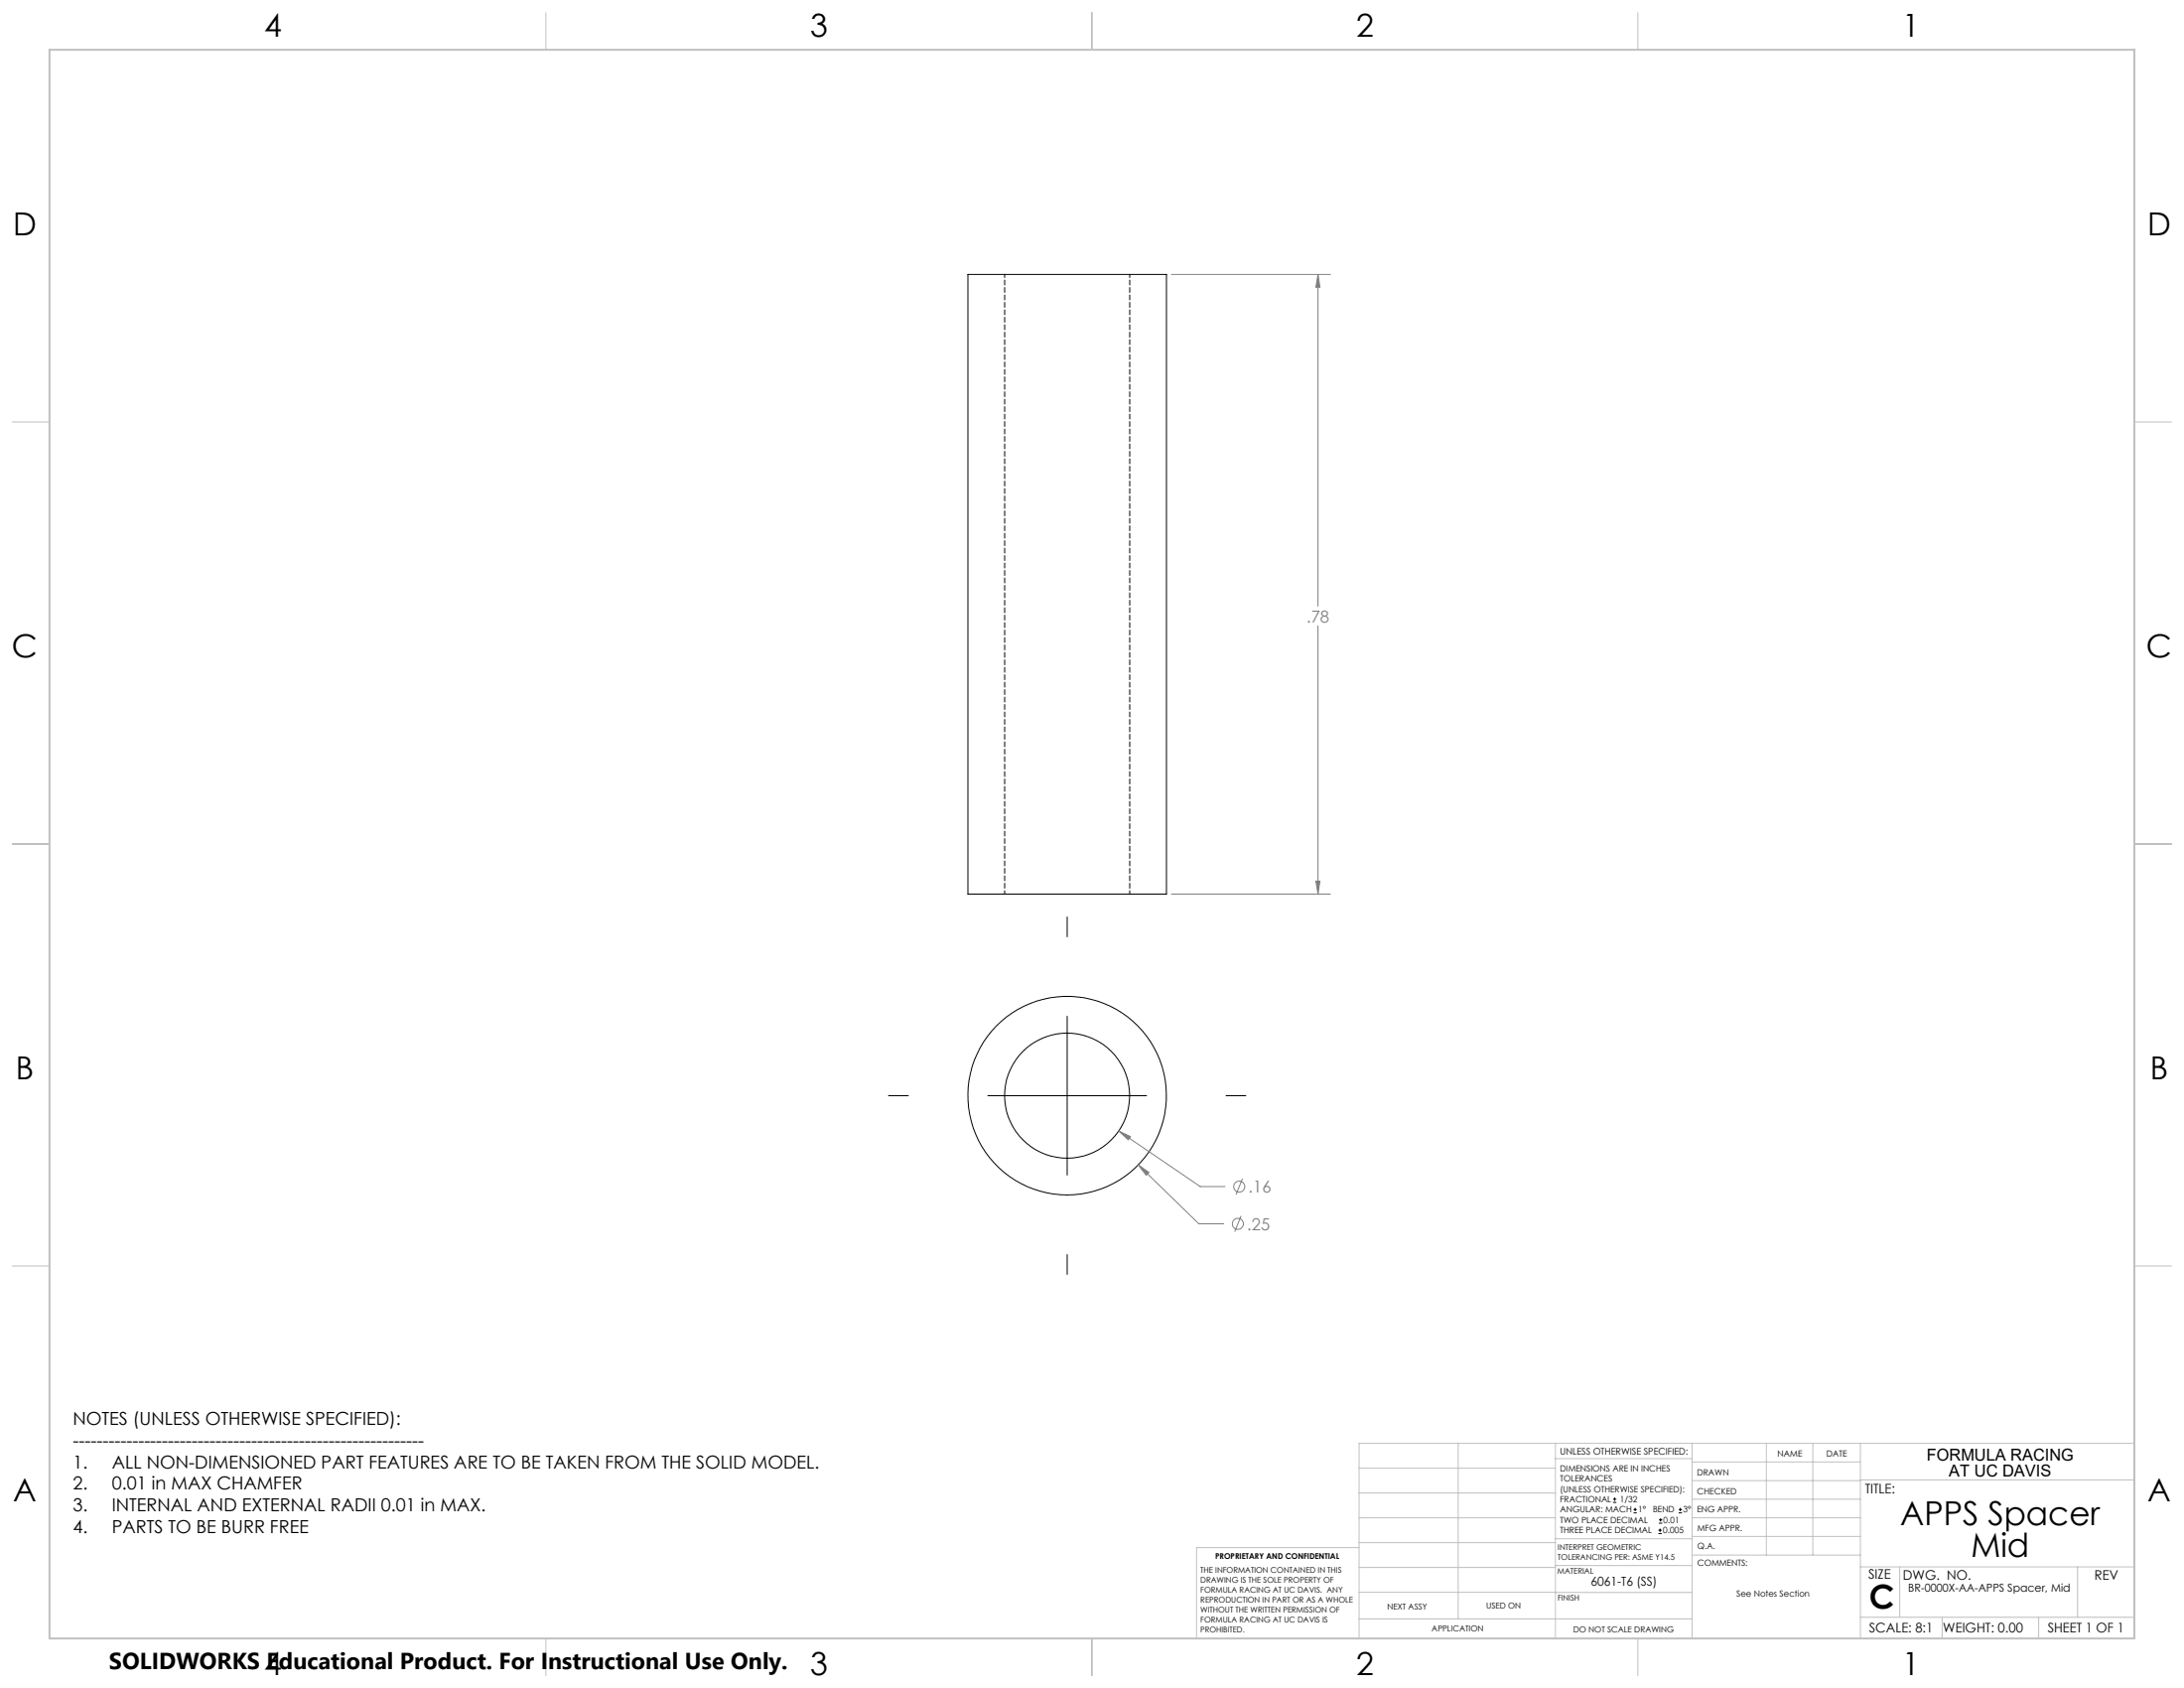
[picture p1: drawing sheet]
<svg xmlns="http://www.w3.org/2000/svg" width="559mm" height="432mm" viewBox="0 0 559 432" stroke-linecap="round" stroke-linejoin="round" font-family="sans-serif">
<g fill="none" stroke="#000" stroke-width=".25">
<path d="M247.6 70.2h50.8v158.5h-50.8zM273 234.6v5M273 260v40.6M227.3 280.3h5.1M252.7 280.3h40.7M313.7 280.3h5.1M273 320.9v5.1M412.7 384.3h.9M412.7 383.5h.9M413.1 383.1v.8M418 387h.8M418 386.2h.8"/>
<path d="M418.4 385.7v.9M424.3 392.3h.9M424.3 391.4h.9M424.5 389.6h.8M424.5 388.8h.8M424.7 391v.9M424.9 388.4v.8M429.5 387h.9M429.5 386.2h.9M429.9 385.7v.9"/>
<circle cx="273" cy="280.3" r="16"/>
<circle cx="273" cy="280.3" r="25.4"/>
</g>
<path d="M257.1 70.2v158.5M289.1 228.7v-158.5" fill="none" stroke="#000" stroke-width=".25" stroke-dasharray="1.3 .6" stroke-dashoffset=".4"/>
<g fill="none" stroke="#808080" stroke-width=".25">
<path d="M299.7 70.2h40.7M337.2 70.2v84.8M337.2 70.2l.5 3.3h-1zM337.2 160.1v68.6M299.7 228.7h40.7M336.7 225.4h1l-.5 3.3zM286.2 289.3l20.9 14.2h6.3M286.2 289.3l3 1.5-.5 .8zM291.3 298l15.4 15.1h6.4M291.3 298l2.7 1.9-.7 .7zM317.5 311l-1.6 4.1M317.9 301.5l-1.6 4.1"/>
<circle cx="316.7" cy="313.1" r="1.41"/>
<circle cx="317.1" cy="303.5" r="1.41"/>
</g>
<g fill="none" stroke="#c0c0c0" stroke-width=".25">
<path d="M139.7 3.2v9.5M279.4 3.2v9.5M419.1 3.2v9.5M3.1 107.9h9.6M546.1 107.9h9.5M3.1 215.9h9.6M546.1 215.9h9.5M3.1 323.8h9.6M546.1 323.8h9.5M347.7 375.6h50.3M373.1 369.2v44.9M398 369.2v49.9"/>
<path d="M398 373.1h34.9M432.9 369.2v49.9M432.9 378.7h43.1M432.9 374h43.1M451.9 369.2v28.6M463.8 369.2v28.6M476 369.2v49.9M476 378.6h70.1M546.1 369.2h-198.4v49.9M347.7 394.6h50.3M347.7 388.3h50.3M347.7 381.9h50.3"/>
<path d="M347.7 395.9h-41.6v23.2M398 393.6h35M432.9 383.5h43.1M432.9 388.3h43.1M432.9 393h43.1M433 397.8h43M139.7 419.1v9.6M279.4 419.1v9.6M347.7 414.1h85.2M347.7 401h50.3M347.7 407.3h50.3M398 407.4h34.9"/>
<path d="M398 400.5h35M419.1 419.1v9.6M476 413.7h70.1M476 400.8h70.1M486.1 400.8v12.9M496.9 413.7v5.4M521.6 413.7v5.4M531.6 400.8v12.9"/>
</g>
<path d="M12.7 12.7h533.4v406.4h-533.4z" fill="none" stroke="#c0c0c0" stroke-width=".5"/>
<path d="M336.7 225.4h1l-.5 3.3zM337.2 70.2l.5 3.3h-1zM291.3 298l2 2.6 .7-.7zM286.2 289.3l2.5 2.3 .5-.8z" fill="#808080"/>
<g font-size="8.5">
<text x="486.2" y="390.1">APPS Spacer</text>
<text x="504.3" y="398.2">Mid</text>
<text x="478.3" y="411.4">C</text>
</g>
<g font-size="8.1">
<text x="67.6" y="9.3">4</text>
<text x="207.3" y="9.3">3</text>
<text x="347" y="9.3">2</text>
<text x="486.7" y="9.3">1</text>
<text x="3.3" y="60.1">D</text>
<text x="549.4" y="60.1">D</text>
<text x="3" y="168">C</text>
<text x="549.1" y="168">C</text>
<text x="4" y="276">B</text>
<text x="550.1" y="276">B</text>
<text x="3.3" y="383.9">A</text>
<text x="549.4" y="383.9">A</text>
<text x="67.6" y="428.4">4</text>
<text x="207.3" y="428.4">3</text>
<text x="347" y="428.4">2</text>
<text x="486.7" y="428.4">1</text>
</g>
<text font-size="5.9" x="27.9" y="427">SOLIDWORKS Educational Product. For Instructional Use Only.</text>
<g font-size="4.6">
<text x="18.6" y="364.4">NOTES (UNLESS OTHERWISE SPECIFIED):</text>
<text x="18.6" y="370">-----------------------------------------------------------</text>
<text x="18.6" y="375.5">1.</text>
<text x="28.7" y="375.5">ALL NON-DIMENSIONED PART FEATURES ARE TO BE TAKEN FROM THE SOLID MODEL.</text>
<text x="18.6" y="381.1">2.</text>
<text x="28.7" y="381.1">0.01 in MAX CHAMFER</text>
<text x="18.6" y="386.7">3.</text>
<text x="28.7" y="386.7">INTERNAL AND EXTERNAL RADII 0.01 in MAX.</text>
<text x="18.6" y="392.3">4.</text>
<text x="28.7" y="392.3">PARTS TO BE BURR FREE</text>
</g>
<g font-size="4.2" fill="#808080">
<text x="334.3" y="159.1">.78</text>
<text x="319.4" y="305.1">.16</text>
<text x="319.1" y="314.7">.25</text>
</g>
<g font-size="4.2">
<text x="493" y="373.5">FORMULA RACING</text>
<text x="498.7" y="377.8">AT UC DAVIS</text>
</g>
<g font-size="3.4">
<text x="477.2" y="381.9">TITLE:</text>
<text x="478.1" y="404">SIZE</text>
<text x="486.9" y="404">DWG. NO.</text>
<text x="535.9" y="404.1">REV</text>
<text x="478.2" y="417.6">SCALE: 8:1</text>
<text x="497.1" y="417.7">WEIGHT: 0.00</text>
<text x="523.9" y="417.6">SHEET 1 OF 1</text>
</g>
<text font-size="3.2" x="407" y="405.7">6061-T6 (SS)</text>
<text font-size="2.8" x="488.3" y="407.2">BR-0000X-AA-APPS Spacer, Mid</text>
<text font-size="2.4" x="399.2" y="372.1">UNLESS OTHERWISE SPECIFIED:</text>
<g font-size="2.2">
<text x="399.2" y="376.4">DIMENSIONS ARE IN INCHES</text>
<text x="434.2" y="377.3">DRAWN</text>
<text x="454.8" y="372.5">NAME</text>
<text x="467.3" y="372.6">DATE</text>
<text x="399.2" y="379">TOLERANCES</text>
<text x="399.2" y="381.7">(UNLESS OTHERWISE SPECIFIED):</text>
<text x="434.3" y="382.2">CHECKED</text>
<text x="399.2" y="389.6">TWO PLACE DECIMAL</text>
<text x="399.2" y="384.3">FRACTIONAL</text>
<text x="399.2" y="387">ANGULAR: MACH</text>
<text x="414.5" y="384.3">1/32</text>
<text x="419.1" y="387">1°</text>
<text x="422.9" y="387">BEND</text>
<text x="425.6" y="389.6">0.01</text>
<text x="430.6" y="387">3°</text>
<text x="434.2" y="386.9">ENG APPR.</text>
<text x="399.2" y="392.3">THREE PLACE DECIMAL</text>
<text x="425.5" y="392.3">0.005</text>
<text x="434.3" y="391.6">MFG APPR.</text>
<text x="434.3" y="396.3">Q.A.</text>
<text x="434.3" y="400.5">COMMENTS:</text>
<text x="444.3" y="408.5">See Notes Section</text>
</g>
<g font-size="2.1">
<text x="354.9" y="411.6">NEXT ASSY</text>
<text x="380.3" y="411.6">USED ON</text>
<text x="366.3" y="417.4">APPLICATION</text>
<text x="402.5" y="417.5">DO NOT SCALE DRAWING</text>
</g>
<g font-size="2">
<text x="310.9" y="398.8">PROPRIETARY AND CONFIDENTIAL</text>
<text x="398.6" y="396.5">INTERPRET GEOMETRIC</text>
<text x="398.6" y="399">TOLERANCING PER: ASME Y14.5</text>
<text x="307.2" y="402.4">THE INFORMATION CONTAINED IN THIS</text>
<text x="307.2" y="404.9">DRAWING IS THE SOLE PROPERTY OF</text>
<text x="307.2" y="407.5">FORMULA RACING AT UC DAVIS. ANY</text>
<text x="398.5" y="402.6">MATERIAL</text>
<text x="307.2" y="410">REPRODUCTION IN PART OR AS A WHOLE</text>
<text x="307.2" y="412.5">WITHOUT THE WRITTEN PERMISSION OF</text>
<text x="398.5" y="409.4">FINISH</text>
<text x="307.2" y="415">FORMULA RACING AT UC DAVIS IS</text>
<text x="307.2" y="417.6">PROHIBITED.</text>
</g>
</svg>
